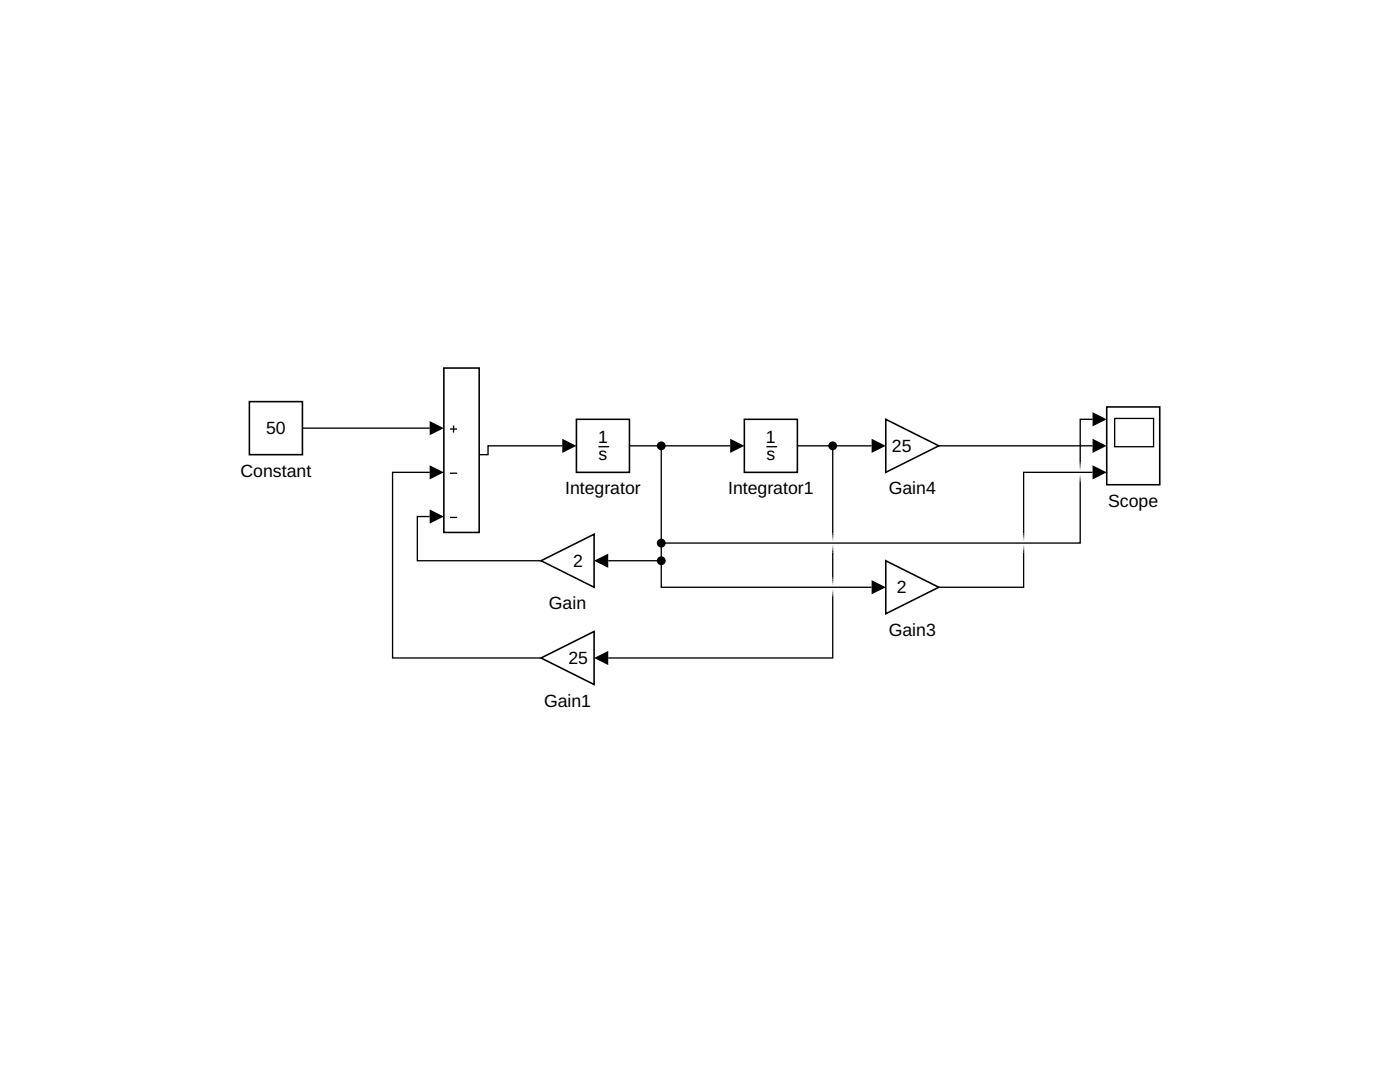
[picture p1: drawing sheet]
<svg xmlns="http://www.w3.org/2000/svg" width="279mm" height="216mm" viewBox="0 0 279 216" stroke-linecap="round" stroke-linejoin="round" font-family="sans-serif">
<path d="M89.8 85.6h1.4M89.8 94.4h1.4M90.5 84.9v1.4M89.8 103.2h1.4" fill="none" stroke="#000" stroke-width=".26"/>
<path d="M88.6 73.4h7v32.8h-7z" fill="none" stroke="#000" stroke-width=".31"/>
<path d="M115 83.7h10.6v10.6h-10.6z" fill="#fff"/>
<path d="M119.4 89.1h2.2" fill="none" stroke="#000" stroke-width=".26"/>
<path d="M115 83.7h10.6v10.6h-10.6z" fill="none" stroke="#000" stroke-width=".31"/>
<path d="M148.5 83.7h10.6v10.6h-10.6z" fill="#fff"/>
<path d="M153 89.1h2.1" fill="none" stroke="#000" stroke-width=".26"/>
<path d="M148.5 83.7h10.6v10.6h-10.6z" fill="none" stroke="#000" stroke-width=".31"/>
<path d="M108 111.9l10.6-5.3v10.6z" fill="#fff"/>
<path d="M108 111.9l10.6-5.3v10.6z" fill="none" stroke="#000" stroke-width=".31"/>
<path d="M108 131.3l10.6-5.3v10.6z" fill="#fff"/>
<path d="M108 131.3l10.6-5.3v10.6z" fill="none" stroke="#000" stroke-width=".31"/>
<path d="M220.9 81.2h10.6v15.5h-10.6z" fill="#fff"/>
<path d="M222.5 83.5h7.7v5.6h-7.7z" fill="none" stroke="#000" stroke-width=".26"/>
<path d="M220.9 81.2h10.6v15.5h-10.6z" fill="none" stroke="#000" stroke-width=".31"/>
<path d="M176.8 111.9l10.6 5.3-10.6 5.3z" fill="#fff"/>
<path d="M176.8 111.9l10.6 5.3-10.6 5.3z" fill="none" stroke="#000" stroke-width=".31"/>
<path d="M176.8 83.7l10.6 5.3-10.6 5.3z" fill="#fff"/>
<path d="M176.8 83.7l10.6 5.3-10.6 5.3z" fill="none" stroke="#000" stroke-width=".31"/>
<path d="M49.8 80.1h10.6v10.6h-10.6z" fill="#fff"/>
<path d="M49.8 80.1h10.6v10.6h-10.6z" fill="none" stroke="#000" stroke-width=".31"/>
<path d="M85.8 92.8l2.8 1.5-2.8 1.4zM85.8 84l2.8 1.4-2.8 1.4zM112.2 87.5l2.8 1.5-2.8 1.4zM145.7 87.5l2.8 1.5-2.8 1.4zM173.9 87.5l2.9 1.5-2.9 1.4zM218 87.5l2.9 1.5-2.9 1.4zM218 82.3l2.9 1.4-2.9 1.4zM218 92.8l2.9 1.5-2.9 1.4zM85.8 101.7l2.8 1.4-2.8 1.4zM118.6 111.9l2.8-1.4v2.8zM173.9 115.8l2.9 1.4-2.9 1.4zM118.6 131.3l2.8-1.4v2.8z" fill="#000"/>
<g fill="none" stroke="#000" stroke-width=".26">
<path d="M60.4 85.4h25.4M85.8 94.3h-7.5v37h29.7M112.2 89h-14.8v1.7h-1.8M125.6 89h20.1M132 89v22.9M159.1 89h14.8M166.2 89v17.4M215.6 96.2v12.2h-83.6M218 89h-2.4v3.3M218 83.7h-2.4v5.3h-28.2M218 94.3h-13.7v12.1M85.8 103.1h-2.5v8.8h24.7"/>
<path d="M121.4 111.9h10.6M132 111.9v5.3h41.9M166.2 119.1v12.2h-44.8M166.2 110.3v4.9M204.3 110.3v6.9h-16.9"/>
</g>
<path d="M215.6 92.3v.4M215.6 95.8v.4M166.2 106.4v.4M166.2 110v.3M166.2 115.2v.4M166.2 118.8v.3M204.3 106.4v.4M204.3 110v.3" fill="none" stroke="#333" stroke-width=".26"/>
<path d="M215.6 92.7v.3M215.6 95.5v.3M166.2 106.8v.3M166.2 109.6v.4M166.2 115.6v.3M166.2 118.4v.4M204.3 106.8v.3M204.3 109.6v.4" fill="none" stroke="#666" stroke-width=".26"/>
<path d="M215.6 93v.4M215.6 95.1v.4M166.2 107.1v.4M166.2 109.2v.4M166.2 115.9v.4M166.2 118.1v.3M204.3 107.1v.4M204.3 109.2v.4" fill="none" stroke="#999" stroke-width=".26"/>
<path d="M215.6 93.4v.3M215.6 94.8v.3M166.2 107.5v.3M166.2 108.9v.3M166.2 116.3v.4M166.2 117.7v.4M204.3 107.5v.3M204.3 108.9v.3" fill="none" stroke="#ccc" stroke-width=".26"/>
<g fill="#000">
<circle cx="132" cy="89" r=".88"/>
<circle cx="166.2" cy="89" r=".88"/>
<circle cx="132" cy="108.4" r=".88"/>
<circle cx="132" cy="111.9" r=".88"/>
</g>
<g font-size="3.5">
<text x="53.1" y="86.7">50</text>
<text x="119.3" y="88.3">1</text>
<text x="152.9" y="88.3">1</text>
<text x="48" y="95.1">Constant</text>
<text x="119.4" y="91.9">s</text>
<text x="153" y="91.9">s</text>
<text x="178" y="90.2">25</text>
<text x="112.8" y="98.7">Integrator</text>
<text x="145.3" y="98.7">Integrator1</text>
<text x="177.4" y="98.7">Gain4</text>
<text x="221.2" y="101.1">Scope</text>
<text x="114.4" y="113.1">2</text>
<text x="179" y="118.4">2</text>
<text x="109.5" y="121.6">Gain</text>
<text x="177.4" y="126.9">Gain3</text>
<text x="113.4" y="132.5">25</text>
<text x="108.6" y="141">Gain1</text>
</g>
</svg>
